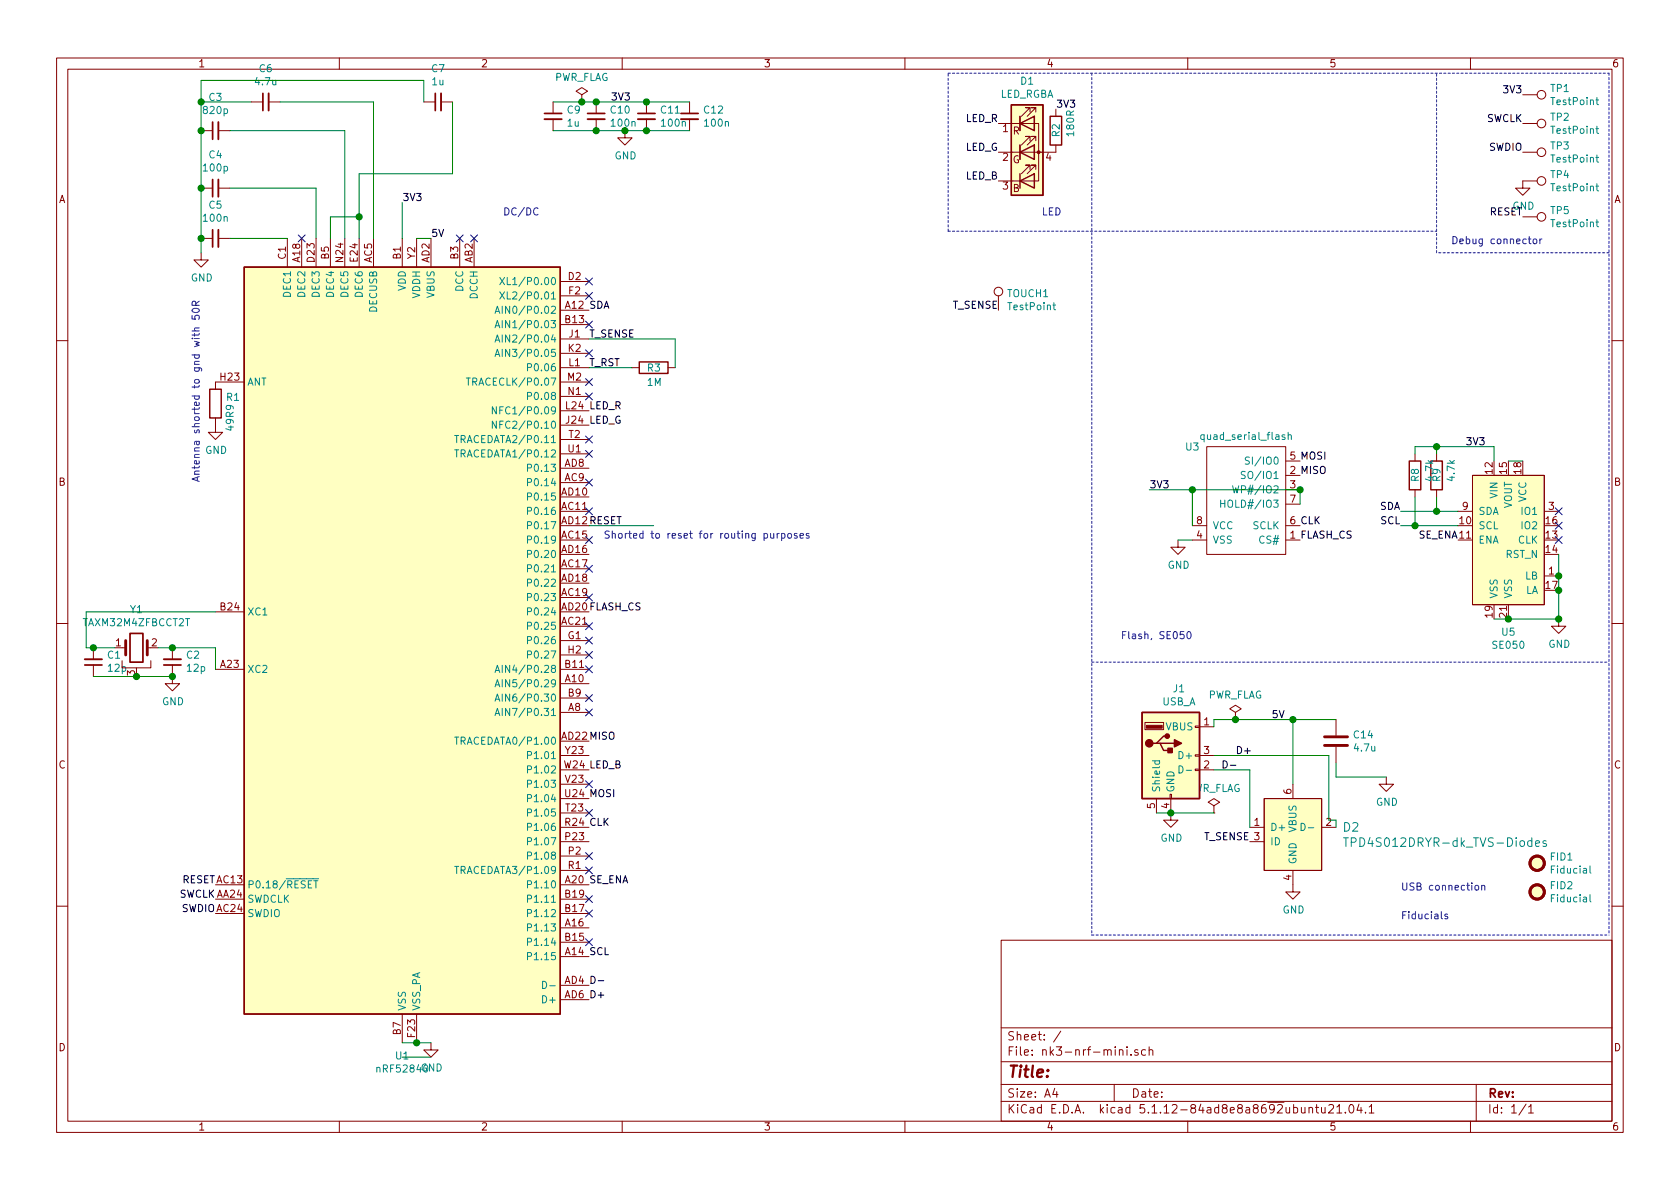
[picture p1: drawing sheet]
EESchema Schematic File Version 4
EELAYER 30 0
EELAYER END
$Descr A4 11693 8268
encoding utf-8
Sheet 1 1
Title ""
Date ""
Rev ""
Comp ""
Comment1 ""
Comment2 ""
Comment3 ""
Comment4 ""
$EndDescr
$Comp
L Connector:USB_A J1
U 1 1
P 8150 5250
F 0 "J1" H 8207 5717 50  0000 C CNN
F 1 "USB_A" H 8207 5626 50  0000 C CNN
F 2 "footprints:usb-a-pattern" H 8300 5200 50  0001 C CNN
F 3 " ~" H 8300 5200 50  0001 C CNN
	1    8150 5250
	1    0    0    -1  
$EndComp
$Comp
L MCU_Nordic:nRF52840 U1
U 1 1
P 2800 4450
F 0 "U1" H 2800 1561 50  0000 C CNN
F 1 "nRF52840" H 2800 1470 50  0000 C CNN
F 2 "Package_DFN_QFN:Nordic_AQFN-73-1EP_7x7mm_P0.5mm" H 2800 1550 50  0001 C CNN
F 3 "http://infocenter.nordicsemi.com/topic/com.nordic.infocenter.nrf52/dita/nrf52/chips/nrf52840.html" H 2150 6350 50  0001 C CNN
	1    2800 4450
	1    0    0    -1  
$EndComp
$Comp
L Device:R R1
U 1 1
P 1500 2800
F 0 "R1" H 1570 2846 50  0000 L CNN
F 1 "49R9" V 1600 2600 50  0000 L CNN
F 2 "Resistor_SMD:R_0201_0603Metric" V 1430 2800 50  0001 C CNN
F 3 "~" H 1500 2800 50  0001 C CNN
	1    1500 2800
	1    0    0    -1  
$EndComp
$Comp
L power:GND #PWR0101
U 1 1
P 1500 2950
F 0 "#PWR0101" H 1500 2700 50  0001 C CNN
F 1 "GND" H 1505 2777 50  0000 C CNN
F 2 "" H 1500 2950 50  0001 C CNN
F 3 "" H 1500 2950 50  0001 C CNN
	1    1500 2950
	1    0    0    -1  
$EndComp
$Comp
L power:GND #PWR0102
U 1 1
P 3000 7250
F 0 "#PWR0102" H 3000 7000 50  0001 C CNN
F 1 "GND" H 3005 7077 50  0000 C CNN
F 2 "" H 3000 7250 50  0001 C CNN
F 3 "" H 3000 7250 50  0001 C CNN
	1    3000 7250
	1    0    0    -1  
$EndComp
Wire Wire Line
	3000 7250 2900 7250
Connection ~ 2900 7250
Wire Wire Line
	2900 7250 2800 7250
Wire Wire Line
	3000 7350 2800 7350
$Comp
L power:GND #PWR0103
U 1 1
P 8150 5650
F 0 "#PWR0103" H 8150 5400 50  0001 C CNN
F 1 "GND" H 8155 5477 50  0000 C CNN
F 2 "" H 8150 5650 50  0001 C CNN
F 3 "" H 8150 5650 50  0001 C CNN
	1    8150 5650
	1    0    0    -1  
$EndComp
$Comp
L nk3-nrf-mini-rescue:quad_serial_flash-solo-nk3-nrf-mini-rescue U3
U 1 1
P 8650 3450
F 0 "U3" H 8300 3800 50  0000 C CNN
F 1 "quad_serial_flash" H 8675 3874 50  0000 C CNN
F 2 "solo:FLASH_2x3_USON8" H 8400 3800 50  0001 C CNN
F 3 "" H 8400 3800 50  0001 C CNN
	1    8650 3450
	1    0    0    -1  
$EndComp
Text Label 9050 3650 0    50   ~ 0
CLK
Text Label 9050 3300 0    50   ~ 0
MISO
Text Label 9050 3200 0    50   ~ 0
MOSI
Wire Wire Line
	9050 3400 8300 3400
Wire Wire Line
	8300 3400 8300 3650
Wire Wire Line
	9050 3500 9050 3400
Connection ~ 9050 3400
Wire Wire Line
	8300 3400 8000 3400
Connection ~ 8300 3400
Text Label 9050 3750 0    50   ~ 0
FLASH_CS
$Comp
L power:GND #PWR05
U 1 1
P 8200 3750
F 0 "#PWR05" H 8200 3500 50  0001 C CNN
F 1 "GND" H 8205 3577 50  0000 C CNN
F 2 "" H 8200 3750 50  0001 C CNN
F 3 "" H 8200 3750 50  0001 C CNN
	1    8200 3750
	1    0    0    -1  
$EndComp
Wire Wire Line
	8200 3750 8300 3750
$Comp
L nk3-nrf-mini-rescue:SE050-SE050 U5
U 1 1
P 10400 3900
F 0 "U5" H 10500 3411 50  0000 C CNN
F 1 "SE050" H 10500 3320 50  0000 C CNN
F 2 "Package_DFN_QFN:UQFN-20-1EP_3x3mm_P0.4mm_EP1.85x1.85mm" H 10400 3900 50  0001 C CNN
F 3 "" H 10400 3900 50  0001 C CNN
	1    10400 3900
	1    0    0    -1  
$EndComp
$Comp
L Device:R R9
U 1 1
P 10000 3300
F 0 "R9" V 10000 3250 50  0000 L CNN
F 1 "4.7k" V 10100 3250 50  0000 L CNN
F 2 "Resistor_SMD:R_0201_0603Metric" V 9930 3300 50  0001 C CNN
F 3 "~" H 10000 3300 50  0001 C CNN
	1    10000 3300
	1    0    0    -1  
$EndComp
$Comp
L Device:R R8
U 1 1
P 9850 3300
F 0 "R8" V 9850 3250 50  0000 L CNN
F 1 "4.7k" V 9950 3250 50  0000 L CNN
F 2 "Resistor_SMD:R_0201_0603Metric" V 9780 3300 50  0001 C CNN
F 3 "~" H 9850 3300 50  0001 C CNN
	1    9850 3300
	1    0    0    -1  
$EndComp
Wire Wire Line
	10150 3550 10000 3550
Wire Wire Line
	10600 3200 10500 3200
Wire Wire Line
	10400 3200 10400 3100
Wire Wire Line
	10400 3100 10000 3100
Wire Wire Line
	9850 3100 9850 3150
Wire Wire Line
	10000 3100 10000 3150
Connection ~ 10000 3100
Wire Wire Line
	10000 3100 9850 3100
Text Label 10200 3100 0    50   ~ 0
3V3
Wire Wire Line
	10000 3450 10000 3550
Connection ~ 10000 3550
Wire Wire Line
	10000 3550 9750 3550
Wire Wire Line
	9850 3450 9850 3650
Wire Wire Line
	9750 3650 9850 3650
Connection ~ 9850 3650
Wire Wire Line
	9850 3650 10150 3650
Text Label 9750 3550 2    50   ~ 0
SDA
Text Label 9750 3650 2    50   ~ 0
SCL
Text Label 10150 3750 2    50   ~ 0
SE_ENA
NoConn ~ 10850 3550
NoConn ~ 10850 3650
NoConn ~ 10850 3750
Wire Wire Line
	10850 3850 10850 4000
Wire Wire Line
	10850 4300 10500 4300
Connection ~ 10850 4000
Wire Wire Line
	10850 4000 10850 4100
Connection ~ 10850 4100
Wire Wire Line
	10850 4100 10850 4300
Connection ~ 10500 4300
Wire Wire Line
	10500 4300 10400 4300
$Comp
L power:GND #PWR010
U 1 1
P 10850 4300
F 0 "#PWR010" H 10850 4050 50  0001 C CNN
F 1 "GND" H 10855 4127 50  0000 C CNN
F 2 "" H 10850 4300 50  0001 C CNN
F 3 "" H 10850 4300 50  0001 C CNN
	1    10850 4300
	1    0    0    -1  
$EndComp
Connection ~ 10850 4300
Text Label 1500 6250 2    50   ~ 0
SWCLK
Text Label 1500 6350 2    50   ~ 0
SWDIO
Wire Notes Line
	11200 1750 10000 1750
Wire Notes Line
	10000 1750 10000 500 
Wire Notes Line
	7600 4600 11200 4600
$Comp
L Device:C C14
U 1 1
P 9300 5150
F 0 "C14" H 9415 5196 50  0000 L CNN
F 1 "4.7u" H 9415 5105 50  0000 L CNN
F 2 "Capacitor_SMD:C_0402_1005Metric" H 9338 5000 50  0001 C CNN
F 3 "~" H 9300 5150 50  0001 C CNN
	1    9300 5150
	1    0    0    -1  
$EndComp
Wire Wire Line
	8450 5000 8450 5050
Wire Wire Line
	9300 5000 9000 5000
Text Label 8850 5000 0    50   ~ 0
5V
Wire Wire Line
	9300 5400 9300 5300
$Comp
L power:GND #PWR08
U 1 1
P 9650 5400
F 0 "#PWR08" H 9650 5150 50  0001 C CNN
F 1 "GND" H 9655 5227 50  0000 C CNN
F 2 "" H 9650 5400 50  0001 C CNN
F 3 "" H 9650 5400 50  0001 C CNN
	1    9650 5400
	1    0    0    -1  
$EndComp
Wire Wire Line
	9650 5400 9300 5400
$Comp
L nk3-nrf-mini-rescue:TPD4S012DRYR-dk_TVS-Diodes-solo-A-rescue-nk3-nrf-mini-rescue D2
U 1 1
P 9000 5550
F 0 "D2" H 9344 5353 60  0000 L CNN
F 1 "TPD4S012DRYR-dk_TVS-Diodes" H 9344 5247 60  0000 L CNN
F 2 "digikey-footprints:UFDFN-6_1.45x1mm" H 9200 5750 60  0001 L CNN
F 3 "http://www.ti.com/general/docs/suppproductinfo.tsp?distId=10&gotoUrl=http%3A%2F%2Fwww.ti.com%2Flit%2Fgpn%2Ftpd4s012" H 9200 5850 60  0001 L CNN
F 4 "296-24244-1-ND" H 9200 5950 60  0001 L CNN "Digi-Key_PN"
F 5 "TPD4S012DRYR" H 9200 6050 60  0001 L CNN "MPN"
F 6 "Circuit Protection" H 9200 6150 60  0001 L CNN "Category"
F 7 "TVS - Diodes" H 9200 6250 60  0001 L CNN "Family"
F 8 "http://www.ti.com/general/docs/suppproductinfo.tsp?distId=10&gotoUrl=http%3A%2F%2Fwww.ti.com%2Flit%2Fgpn%2Ftpd4s012" H 9200 6350 60  0001 L CNN "DK_Datasheet_Link"
F 9 "/product-detail/en/texas-instruments/TPD4S012DRYR/296-24244-1-ND/2037535" H 9200 6450 60  0001 L CNN "DK_Detail_Page"
F 10 "TVS DIODE 5.5V 6SON" H 9200 6550 60  0001 L CNN "Description"
F 11 "Texas Instruments" H 9200 6650 60  0001 L CNN "Manufacturer"
F 12 "Active" H 9200 6750 60  0001 L CNN "Status"
	1    9000 5550
	1    0    0    -1  
$EndComp
Wire Wire Line
	9000 5450 9000 5000
Connection ~ 9000 5000
Wire Wire Line
	9000 5000 8600 5000
Wire Wire Line
	9250 5700 9300 5700
Wire Wire Line
	9300 5700 9300 5750
Text Label 8600 5250 0    50   ~ 0
D+
Text Label 8500 5350 0    50   ~ 0
D-
$Comp
L power:GND #PWR07
U 1 1
P 9000 6150
F 0 "#PWR07" H 9000 5900 50  0001 C CNN
F 1 "GND" H 9005 5977 50  0000 C CNN
F 2 "" H 9000 6150 50  0001 C CNN
F 3 "" H 9000 6150 50  0001 C CNN
	1    9000 6150
	1    0    0    -1  
$EndComp
Text Notes 7800 4450 0    50   ~ 0
Flash, SE050
Text Notes 10100 1700 0    50   ~ 0
Debug connector
Text Notes 9750 6200 0    50   ~ 0
USB connection
Wire Notes Line
	7600 6500 11200 6500
Wire Notes Line
	11200 500  11200 6500
Wire Notes Line
	7600 500  7600 6500
$Comp
L Device:LED_RGBA D1
U 1 1
P 7150 1050
F 0 "D1" H 7150 1547 50  0000 C CNN
F 1 "LED_RGBA" H 7150 1456 50  0000 C CNN
F 2 "solo:RGB_LED_606" H 7150 1000 50  0001 C CNN
F 3 "~" H 7150 1000 50  0001 C CNN
	1    7150 1050
	1    0    0    -1  
$EndComp
$Comp
L Device:R R2
U 1 1
P 7350 900
F 0 "R2" V 7350 850 50  0000 L CNN
F 1 "180R" V 7450 850 50  0000 L CNN
F 2 "Resistor_SMD:R_0201_0603Metric" V 7280 900 50  0001 C CNN
F 3 "~" H 7350 900 50  0001 C CNN
	1    7350 900 
	1    0    0    -1  
$EndComp
Text Label 7350 750  0    50   ~ 0
3V3
Text Label 6950 850  2    50   ~ 0
LED_R
Text Label 6950 1050 2    50   ~ 0
LED_G
Text Label 6950 1250 2    50   ~ 0
LED_B
Wire Notes Line
	6600 1600 6600 500 
Wire Notes Line
	6600 500  11200 500 
Wire Notes Line
	6600 1600 10000 1600
Text Notes 7250 1500 0    50   ~ 0
LED
NoConn ~ 3300 1650
Wire Wire Line
	2800 1650 2800 1400
Text Label 2800 1400 0    50   ~ 0
3V3
$Comp
L Device:C_Small C5
U 1 1
P 1500 1650
F 0 "C5" V 1729 1650 50  0000 C CNN
F 1 "100n" V 1638 1650 50  0000 C CNN
F 2 "Capacitor_SMD:C_0201_0603Metric" H 1500 1650 50  0001 C CNN
F 3 "~" H 1500 1650 50  0001 C CNN
	1    1500 1650
	0    -1   -1   0   
$EndComp
Wire Wire Line
	2000 1650 1600 1650
NoConn ~ 2100 1650
$Comp
L Device:C_Small C4
U 1 1
P 1500 1300
F 0 "C4" V 1729 1300 50  0000 C CNN
F 1 "100p" V 1638 1300 50  0000 C CNN
F 2 "Capacitor_SMD:C_0201_0603Metric" H 1500 1300 50  0001 C CNN
F 3 "~" H 1500 1300 50  0001 C CNN
	1    1500 1300
	0    -1   -1   0   
$EndComp
Wire Wire Line
	2200 1650 2200 1300
Wire Wire Line
	2200 1300 1600 1300
$Comp
L Device:C_Small C3
U 1 1
P 1500 900
F 0 "C3" V 1729 900 50  0000 C CNN
F 1 "820p" V 1638 900 50  0000 C CNN
F 2 "Capacitor_SMD:C_0201_0603Metric" H 1500 900 50  0001 C CNN
F 3 "~" H 1500 900 50  0001 C CNN
	1    1500 900 
	0    -1   -1   0   
$EndComp
$Comp
L power:GND #PWR02
U 1 1
P 1400 1750
F 0 "#PWR02" H 1400 1500 50  0001 C CNN
F 1 "GND" H 1405 1577 50  0000 C CNN
F 2 "" H 1400 1750 50  0001 C CNN
F 3 "" H 1400 1750 50  0001 C CNN
	1    1400 1750
	1    0    0    -1  
$EndComp
Wire Wire Line
	1400 1750 1400 1650
Connection ~ 1400 1300
Wire Wire Line
	1400 1300 1400 900 
Connection ~ 1400 1650
Wire Wire Line
	1400 1650 1400 1300
Wire Wire Line
	1600 900  2400 900 
Wire Wire Line
	2400 900  2400 1650
Wire Wire Line
	2500 1650 2500 1500
Wire Wire Line
	2500 1500 2300 1500
Wire Wire Line
	2300 1500 2300 1650
$Comp
L Device:C_Small C6
U 1 1
P 1850 700
F 0 "C6" V 2079 700 50  0000 C CNN
F 1 "4.7u" V 1988 700 50  0000 C CNN
F 2 "Capacitor_SMD:C_0402_1005Metric" H 1850 700 50  0001 C CNN
F 3 "~" H 1850 700 50  0001 C CNN
	1    1850 700 
	0    -1   -1   0   
$EndComp
Wire Wire Line
	1750 700  1400 700 
Wire Wire Line
	1400 700  1400 900 
Connection ~ 1400 900 
Wire Wire Line
	2600 1650 2600 700 
Wire Wire Line
	2600 700  1950 700 
Text Label 3000 1650 0    50   ~ 0
5V
Wire Wire Line
	2500 1200 2500 1500
Connection ~ 2500 1500
$Comp
L Device:C_Small C7
U 1 1
P 3050 700
F 0 "C7" V 3279 700 50  0000 C CNN
F 1 "1u" V 3188 700 50  0000 C CNN
F 2 "Capacitor_SMD:C_0402_1005Metric" H 3050 700 50  0001 C CNN
F 3 "~" H 3050 700 50  0001 C CNN
	1    3050 700 
	0    -1   -1   0   
$EndComp
Wire Wire Line
	3150 1200 2500 1200
Wire Wire Line
	2950 700  2950 550 
Wire Wire Line
	2950 550  1400 550 
Wire Wire Line
	1400 550  1400 700 
Connection ~ 1400 700 
$Comp
L Device:C_Small C9
U 1 1
P 3850 800
F 0 "C9" H 3942 846 50  0000 L CNN
F 1 "1u" H 3942 755 50  0000 L CNN
F 2 "Capacitor_SMD:C_0402_1005Metric" H 3850 800 50  0001 C CNN
F 3 "~" H 3850 800 50  0001 C CNN
	1    3850 800 
	1    0    0    -1  
$EndComp
$Comp
L Device:C_Small C10
U 1 1
P 4150 800
F 0 "C10" H 4242 846 50  0000 L CNN
F 1 "100n" H 4242 755 50  0000 L CNN
F 2 "Capacitor_SMD:C_0201_0603Metric" H 4150 800 50  0001 C CNN
F 3 "~" H 4150 800 50  0001 C CNN
	1    4150 800 
	1    0    0    -1  
$EndComp
$Comp
L Device:C_Small C11
U 1 1
P 4500 800
F 0 "C11" H 4592 846 50  0000 L CNN
F 1 "100n" H 4592 755 50  0000 L CNN
F 2 "Capacitor_SMD:C_0201_0603Metric" H 4500 800 50  0001 C CNN
F 3 "~" H 4500 800 50  0001 C CNN
	1    4500 800 
	1    0    0    -1  
$EndComp
$Comp
L Device:C_Small C12
U 1 1
P 4800 800
F 0 "C12" H 4892 846 50  0000 L CNN
F 1 "100n" H 4892 755 50  0000 L CNN
F 2 "Capacitor_SMD:C_0201_0603Metric" H 4800 800 50  0001 C CNN
F 3 "~" H 4800 800 50  0001 C CNN
	1    4800 800 
	1    0    0    -1  
$EndComp
Wire Wire Line
	4800 900  4500 900 
Connection ~ 4150 900 
Wire Wire Line
	4150 900  3850 900 
Connection ~ 4500 900 
Wire Wire Line
	4500 900  4350 900 
$Comp
L power:GND #PWR03
U 1 1
P 4350 900
F 0 "#PWR03" H 4350 650 50  0001 C CNN
F 1 "GND" H 4355 727 50  0000 C CNN
F 2 "" H 4350 900 50  0001 C CNN
F 3 "" H 4350 900 50  0001 C CNN
	1    4350 900 
	1    0    0    -1  
$EndComp
Connection ~ 4350 900 
Wire Wire Line
	4350 900  4150 900 
Wire Wire Line
	4800 700  4500 700 
Connection ~ 4150 700 
Wire Wire Line
	4150 700  4050 700 
Connection ~ 4500 700 
Wire Wire Line
	4500 700  4150 700 
Text Label 4250 700  0    50   ~ 0
3V3
Text Label 4100 6850 0    50   ~ 0
D-
Text Label 4100 6950 0    50   ~ 0
D+
$Comp
L Device:Crystal_GND3 Y1
U 1 1
P 950 4500
F 0 "Y1" H 950 4768 50  0000 C CNN
F 1 "TAXM32M4ZFBCCT2T" H 950 4677 50  0000 C CNN
F 2 "solo:Crystal-2mmx1.6mm" H 950 4500 50  0001 C CNN
F 3 "~" H 950 4500 50  0001 C CNN
	1    950  4500
	1    0    0    -1  
$EndComp
Wire Wire Line
	1100 4500 1200 4500
Wire Wire Line
	1500 4500 1500 4650
Wire Wire Line
	1500 4250 600  4250
Wire Wire Line
	600  4250 600  4500
Wire Wire Line
	600  4500 650  4500
$Comp
L Device:C_Small C2
U 1 1
P 1200 4600
F 0 "C2" H 1108 4554 50  0000 R CNN
F 1 "12p" H 1108 4645 50  0000 R CNN
F 2 "Capacitor_SMD:C_0201_0603Metric" H 1200 4600 50  0001 C CNN
F 3 "~" H 1200 4600 50  0001 C CNN
	1    1200 4600
	-1   0    0    1   
$EndComp
Connection ~ 1200 4500
Wire Wire Line
	1200 4500 1500 4500
$Comp
L Device:C_Small C1
U 1 1
P 650 4600
F 0 "C1" H 558 4554 50  0000 R CNN
F 1 "12p" H 558 4645 50  0000 R CNN
F 2 "Capacitor_SMD:C_0201_0603Metric" H 650 4600 50  0001 C CNN
F 3 "~" H 650 4600 50  0001 C CNN
	1    650  4600
	-1   0    0    1   
$EndComp
Connection ~ 650  4500
Wire Wire Line
	650  4500 800  4500
Wire Wire Line
	650  4700 950  4700
Connection ~ 950  4700
Wire Wire Line
	950  4700 1200 4700
$Comp
L power:GND #PWR01
U 1 1
P 1200 4700
F 0 "#PWR01" H 1200 4450 50  0001 C CNN
F 1 "GND" H 1205 4527 50  0000 C CNN
F 2 "" H 1200 4700 50  0001 C CNN
F 3 "" H 1200 4700 50  0001 C CNN
	1    1200 4700
	1    0    0    -1  
$EndComp
Connection ~ 1200 4700
Text Label 4100 2350 0    50   ~ 0
T_SENSE
Text Label 4100 2550 0    50   ~ 0
T_RST
Text Label 4100 2950 0    50   ~ 0
LED_G
Text Label 4100 2850 0    50   ~ 0
LED_R
Text Label 4100 5350 0    50   ~ 0
LED_B
Text Label 4100 5750 0    50   ~ 0
CLK
Text Label 4100 5550 0    50   ~ 0
MOSI
Text Label 4100 5150 0    50   ~ 0
MISO
Text Label 4100 4250 0    50   ~ 0
FLASH_CS
Wire Wire Line
	8050 5650 8150 5650
Connection ~ 8150 5650
Text Label 4100 6150 0    50   ~ 0
SE_ENA
Text Label 4100 6650 0    50   ~ 0
SCL
Text Label 4100 2150 0    50   ~ 0
SDA
Text Label 1500 6150 2    50   ~ 0
RESET
Text Label 4100 3650 0    50   ~ 0
RESET
Wire Wire Line
	4550 3650 4100 3650
NoConn ~ 4100 1950
NoConn ~ 4100 2050
NoConn ~ 4100 2250
NoConn ~ 4100 2450
NoConn ~ 4100 2650
NoConn ~ 4100 2750
NoConn ~ 4100 3050
NoConn ~ 4100 3150
NoConn ~ 4100 3350
NoConn ~ 4100 3550
NoConn ~ 4100 3750
NoConn ~ 4100 3950
NoConn ~ 4100 4150
NoConn ~ 4100 4350
NoConn ~ 4100 4450
NoConn ~ 4100 4550
NoConn ~ 4100 4650
NoConn ~ 4100 4850
NoConn ~ 4100 4950
NoConn ~ 4100 5450
NoConn ~ 4100 5650
NoConn ~ 4100 5950
NoConn ~ 4100 6050
NoConn ~ 4100 6250
NoConn ~ 4100 6350
NoConn ~ 4100 6550
Text Notes 1400 3350 1    50   ~ 0
Antenna shorted to gnd with 50R
Text Notes 3500 1500 0    50   ~ 0
DC/DC
$Comp
L Mechanical:Fiducial FID1
U 1 1
P 10700 6000
F 0 "FID1" H 10785 6046 50  0000 L CNN
F 1 "Fiducial" H 10785 5955 50  0000 L CNN
F 2 "Fiducial:Fiducial_0.5mm_Mask1mm" H 10700 6000 50  0001 C CNN
F 3 "~" H 10700 6000 50  0001 C CNN
	1    10700 6000
	1    0    0    -1  
$EndComp
$Comp
L Mechanical:Fiducial FID2
U 1 1
P 10700 6200
F 0 "FID2" H 10785 6246 50  0000 L CNN
F 1 "Fiducial" H 10785 6155 50  0000 L CNN
F 2 "Fiducial:Fiducial_0.5mm_Mask1mm" H 10700 6200 50  0001 C CNN
F 3 "~" H 10700 6200 50  0001 C CNN
	1    10700 6200
	1    0    0    -1  
$EndComp
Text Notes 9750 6400 0    50   ~ 0
Fiducials
Text Notes 4200 3750 0    50   ~ 0
Shorted to reset for routing purposes
$Comp
L power:PWR_FLAG #FLG0101
U 1 1
P 4050 700
F 0 "#FLG0101" H 4050 775 50  0001 C CNN
F 1 "PWR_FLAG" H 4050 873 50  0000 C CNN
F 2 "" H 4050 700 50  0001 C CNN
F 3 "~" H 4050 700 50  0001 C CNN
	1    4050 700 
	1    0    0    -1  
$EndComp
Connection ~ 4050 700 
Wire Wire Line
	4050 700  3850 700 
Wire Wire Line
	8150 5650 8450 5650
$Comp
L power:PWR_FLAG #FLG0102
U 1 1
P 8450 5650
F 0 "#FLG0102" H 8450 5725 50  0001 C CNN
F 1 "PWR_FLAG" H 8450 5823 50  0000 C CNN
F 2 "" H 8450 5650 50  0001 C CNN
F 3 "~" H 8450 5650 50  0001 C CNN
	1    8450 5650
	1    0    0    -1  
$EndComp
$Comp
L power:PWR_FLAG #FLG0103
U 1 1
P 8600 5000
F 0 "#FLG0103" H 8600 5075 50  0001 C CNN
F 1 "PWR_FLAG" H 8600 5173 50  0000 C CNN
F 2 "" H 8600 5000 50  0001 C CNN
F 3 "~" H 8600 5000 50  0001 C CNN
	1    8600 5000
	1    0    0    -1  
$EndComp
Connection ~ 8600 5000
Wire Wire Line
	8600 5000 8450 5000
Text Label 8000 3400 0    50   ~ 0
3V3
Wire Wire Line
	2900 1650 3000 1650
NoConn ~ 3200 1650
Wire Wire Line
	3150 700  3150 1200
$Comp
L Connector:TestPoint TOUCH1
U 1 1
P 6950 2150
F 0 "TOUCH1" H 7008 2268 50  0000 L CNN
F 1 "TestPoint" H 7008 2177 50  0000 L CNN
F 2 "footprints:touchpad-curve" H 7150 2150 50  0001 C CNN
F 3 "~" H 7150 2150 50  0001 C CNN
	1    6950 2150
	1    0    0    -1  
$EndComp
Text Label 8700 5850 2    50   ~ 0
T_SENSE
Text Label 6950 2150 2    50   ~ 0
T_SENSE
Wire Wire Line
	8450 5350 8700 5350
Wire Wire Line
	8700 5350 8700 5750
Wire Wire Line
	9250 5250 9250 5700
Wire Wire Line
	8450 5250 9250 5250
$Comp
L Device:R R3
U 1 1
P 4550 2550
F 0 "R3" V 4550 2500 50  0000 L CNN
F 1 "1M" V 4650 2500 50  0000 L CNN
F 2 "Resistor_SMD:R_0201_0603Metric" V 4480 2550 50  0001 C CNN
F 3 "~" H 4550 2550 50  0001 C CNN
	1    4550 2550
	0    1    1    0   
$EndComp
Wire Wire Line
	4400 2550 4100 2550
Wire Wire Line
	4100 2350 4700 2350
Wire Wire Line
	4700 2350 4700 2550
$Comp
L Connector:TestPoint TP1
U 1 1
P 10600 650
F 0 "TP1" V 10554 838 50  0000 L CNN
F 1 "TestPoint" V 10645 838 50  0000 L CNN
F 2 "TestPoint:TestPoint_Pad_D1.5mm" H 10800 650 50  0001 C CNN
F 3 "~" H 10800 650 50  0001 C CNN
	1    10600 650 
	0    1    1    0   
$EndComp
Text Label 10600 650  2    50   ~ 0
3V3
$Comp
L Connector:TestPoint TP2
U 1 1
P 10600 850
F 0 "TP2" V 10554 1038 50  0000 L CNN
F 1 "TestPoint" V 10645 1038 50  0000 L CNN
F 2 "TestPoint:TestPoint_Pad_D1.5mm" H 10800 850 50  0001 C CNN
F 3 "~" H 10800 850 50  0001 C CNN
	1    10600 850 
	0    1    1    0   
$EndComp
Text Label 10600 850  2    50   ~ 0
SWCLK
$Comp
L Connector:TestPoint TP3
U 1 1
P 10600 1050
F 0 "TP3" V 10554 1238 50  0000 L CNN
F 1 "TestPoint" V 10645 1238 50  0000 L CNN
F 2 "TestPoint:TestPoint_Pad_D1.5mm" H 10800 1050 50  0001 C CNN
F 3 "~" H 10800 1050 50  0001 C CNN
	1    10600 1050
	0    1    1    0   
$EndComp
Text Label 10600 1050 2    50   ~ 0
SWDIO
$Comp
L Connector:TestPoint TP4
U 1 1
P 10600 1250
F 0 "TP4" V 10554 1438 50  0000 L CNN
F 1 "TestPoint" V 10645 1438 50  0000 L CNN
F 2 "TestPoint:TestPoint_Pad_D1.5mm" H 10800 1250 50  0001 C CNN
F 3 "~" H 10800 1250 50  0001 C CNN
	1    10600 1250
	0    1    1    0   
$EndComp
$Comp
L power:GND #PWR04
U 1 1
P 10600 1250
F 0 "#PWR04" H 10600 1000 50  0001 C CNN
F 1 "GND" H 10605 1077 50  0000 C CNN
F 2 "" H 10600 1250 50  0001 C CNN
F 3 "" H 10600 1250 50  0001 C CNN
	1    10600 1250
	1    0    0    -1  
$EndComp
$Comp
L Connector:TestPoint TP5
U 1 1
P 10600 1500
F 0 "TP5" V 10554 1688 50  0000 L CNN
F 1 "TestPoint" V 10645 1688 50  0000 L CNN
F 2 "TestPoint:TestPoint_Pad_D1.5mm" H 10800 1500 50  0001 C CNN
F 3 "~" H 10800 1500 50  0001 C CNN
	1    10600 1500
	0    1    1    0   
$EndComp
Text Label 10600 1500 2    50   ~ 0
RESET
$EndSCHEMATC
